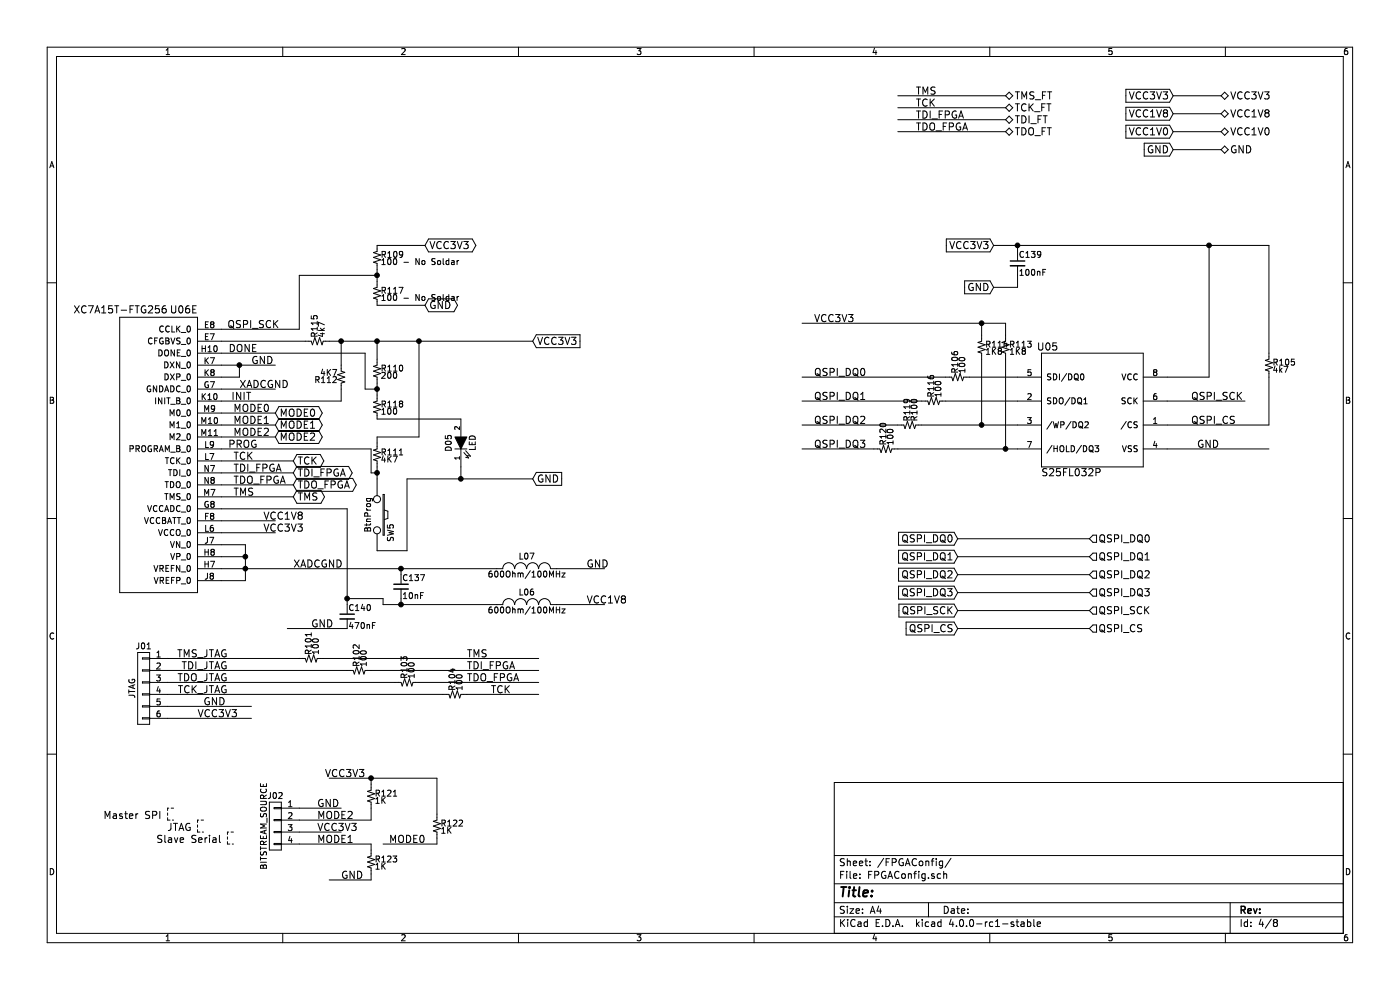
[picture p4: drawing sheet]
EESchema Schematic File Version 2
LIBS:r_small
LIBS:power
LIBS:device
LIBS:transistors
LIBS:conn
LIBS:linear
LIBS:regul
LIBS:74xx
LIBS:cmos4000
LIBS:adc-dac
LIBS:memory
LIBS:xilinx
LIBS:microcontrollers
LIBS:dsp
LIBS:microchip
LIBS:analog_switches
LIBS:motorola
LIBS:texas
LIBS:intel
LIBS:audio
LIBS:interface
LIBS:digital-audio
LIBS:philips
LIBS:display
LIBS:cypress
LIBS:siliconi
LIBS:opto
LIBS:atmel
LIBS:contrib
LIBS:XilinxArtix7
LIBS:valves
LIBS:EduCiaaXSchLibrary
LIBS:ft2232h
LIBS:EduCiaaX-cache
EELAYER 25 0
EELAYER END
$Descr A4 11693 8268
encoding utf-8
Sheet 4 8
Title ""
Date ""
Rev ""
Comp ""
Comment1 ""
Comment2 ""
Comment3 ""
Comment4 ""
$EndDescr
$Comp
L XC7A15T-FTG256 U06
U 5 1
P 1650 2650
F 0 "U06" H 1650 2710 60  0000 R CNN
F 1 "XC7A15T-FTG256" H 1400 2710 60  0000 R CNN
F 2 "" H 1650 2600 60  0000 C CNN
F 3 "" H 1650 2600 60  0000 C CNN
	5    1650 2650
	1    0    0    -1  
$EndComp
$Comp
L S25FL032P U05
U 1 1
P 9550 2950
F 0 "U05" H 8750 3000 60  0000 C CNN
F 1 "S25FL032P" H 8950 1950 60  0000 C CNN
F 2 "" H 9550 2950 60  0000 C CNN
F 3 "" H 9550 2950 60  0000 C CNN
	1    9550 2950
	1    0    0    -1  
$EndComp
Text Label 1900 2750 0    60   ~ 0
QSPI_SCK
Wire Wire Line
	9750 3350 10400 3350
Text Label 9950 3350 0    60   ~ 0
QSPI_SCK
Text GLabel 9800 800  0    60   Input ~ 0
VCC3V3
Text HLabel 10200 800  2    60   BiDi ~ 0
VCC3V3
Text HLabel 10200 950  2    60   BiDi ~ 0
VCC1V8
Text HLabel 10200 1100 2    60   BiDi ~ 0
VCC1V0
Text HLabel 10200 1250 2    60   BiDi ~ 0
GND
Text GLabel 9800 950  0    60   Input ~ 0
VCC1V8
Text GLabel 9800 1100 0    60   Input ~ 0
VCC1V0
Text GLabel 9800 1250 0    60   Input ~ 0
GND
Wire Wire Line
	10200 800  9800 800 
Wire Wire Line
	9800 950  10200 950 
Wire Wire Line
	10200 1100 9800 1100
Wire Wire Line
	9800 1250 10200 1250
Wire Wire Line
	9750 3150 10100 3150
Wire Wire Line
	10100 3150 10100 2050
Wire Wire Line
	8300 2050 10600 2050
Text GLabel 8300 2050 0    60   Input ~ 0
VCC3V3
$Comp
L C_Small C139
U 1 1
P 8500 2200
F 0 "C139" H 8510 2270 50  0000 L CNN
F 1 "100nF" H 8510 2120 50  0000 L CNN
F 2 "" H 8500 2200 60  0000 C CNN
F 3 "" H 8500 2200 60  0000 C CNN
	1    8500 2200
	1    0    0    -1  
$EndComp
Wire Wire Line
	8500 2100 8500 2050
Connection ~ 8500 2050
Wire Wire Line
	8500 2300 8500 2400
Text GLabel 8300 2400 0    60   Input ~ 0
GND
Wire Wire Line
	8500 2400 8300 2400
$Comp
L R_ R105
U 1 1
P 10600 3050
F 0 "R105" H 10630 3070 50  0000 L CNN
F 1 "4k7" H 10630 3010 50  0000 L CNN
F 2 "" H 10600 3050 60  0000 C CNN
F 3 "" H 10600 3050 60  0000 C CNN
	1    10600 3050
	1    0    0    -1  
$EndComp
Wire Wire Line
	9750 3550 10600 3550
Wire Wire Line
	10600 3550 10600 3150
Wire Wire Line
	10600 2050 10600 2950
Connection ~ 10100 2050
$Comp
L R_ R115
U 1 1
P 2650 2850
F 0 "R115" H 2680 2870 50  0000 L CNN
F 1 "4k7" H 2680 2810 50  0000 L CNN
F 2 "" H 2650 2850 60  0000 C CNN
F 3 "" H 2650 2850 60  0000 C CNN
	1    2650 2850
	0    -1   -1   0   
$EndComp
Text GLabel 4450 2850 2    60   Input ~ 0
VCC3V3
Wire Wire Line
	2550 2850 1850 2850
$Comp
L R_ R109
U 1 1
P 3150 2150
F 0 "R109" H 3180 2170 50  0000 L CNN
F 1 "100 - No Soldar" H 3180 2110 50  0000 L CNN
F 2 "" H 3150 2150 60  0000 C CNN
F 3 "" H 3150 2150 60  0000 C CNN
	1    3150 2150
	1    0    0    -1  
$EndComp
$Comp
L R_ R117
U 1 1
P 3150 2450
F 0 "R117" H 3180 2470 50  0000 L CNN
F 1 "100 - No Soldar" H 3180 2410 50  0000 L CNN
F 2 "" H 3150 2450 60  0000 C CNN
F 3 "" H 3150 2450 60  0000 C CNN
	1    3150 2450
	1    0    0    -1  
$EndComp
Wire Wire Line
	3150 2250 3150 2350
Connection ~ 3150 2300
Wire Wire Line
	2500 2750 2500 2300
Wire Wire Line
	3150 2550 3550 2550
Wire Wire Line
	3150 2050 3550 2050
Text GLabel 3550 2550 2    60   BiDi ~ 0
GND
Text GLabel 3550 2050 2    60   BiDi ~ 0
VCC3V3
$Comp
L R_ R110
U 1 1
P 3150 3100
F 0 "R110" H 3180 3120 50  0000 L CNN
F 1 "200" H 3180 3060 50  0000 L CNN
F 2 "" H 3150 3100 60  0000 C CNN
F 3 "" H 3150 3100 60  0000 C CNN
	1    3150 3100
	1    0    0    -1  
$EndComp
$Comp
L R_ R118
U 1 1
P 3150 3400
F 0 "R118" H 3180 3420 50  0000 L CNN
F 1 "100" H 3180 3360 50  0000 L CNN
F 2 "" H 3150 3400 60  0000 C CNN
F 3 "" H 3150 3400 60  0000 C CNN
	1    3150 3400
	1    0    0    -1  
$EndComp
$Comp
L R_ R111
U 1 1
P 3150 3800
F 0 "R111" H 3180 3820 50  0000 L CNN
F 1 "4K7" H 3180 3760 50  0000 L CNN
F 2 "" H 3150 3800 60  0000 C CNN
F 3 "" H 3150 3800 60  0000 C CNN
	1    3150 3800
	1    0    0    -1  
$EndComp
$Comp
L R_ R112
U 1 1
P 2850 3150
F 0 "R112" H 2880 3170 50  0000 L CNN
F 1 "4K7" H 2880 3110 50  0000 L CNN
F 2 "" H 2850 3150 60  0000 C CNN
F 3 "" H 2850 3150 60  0000 C CNN
	1    2850 3150
	-1   0    0    1   
$EndComp
Wire Wire Line
	2750 2850 4450 2850
Wire Wire Line
	3150 3000 3150 2850
Connection ~ 3150 2850
Wire Wire Line
	3150 3200 3150 3300
Wire Wire Line
	3150 3500 3850 3500
Wire Wire Line
	1850 2950 3050 2950
Wire Wire Line
	3050 2950 3050 3250
Wire Wire Line
	3050 3250 3150 3250
Connection ~ 3150 3250
Text GLabel 4450 4000 2    60   Input ~ 0
GND
Wire Wire Line
	3400 4000 4450 4000
Wire Wire Line
	3850 4000 3850 3900
$Comp
L SW_PUSH SW5
U 1 1
P 3150 4300
F 0 "SW5" H 3300 4410 50  0000 C CNN
F 1 "BtnProg" H 3150 4220 50  0000 C CNN
F 2 "" H 3150 4300 60  0000 C CNN
F 3 "" H 3150 4300 60  0000 C CNN
	1    3150 4300
	0    1    1    0   
$EndComp
Wire Wire Line
	3500 2850 3500 3650
Wire Wire Line
	3500 3650 3150 3650
Wire Wire Line
	3150 3650 3150 3700
Connection ~ 3500 2850
Wire Wire Line
	3150 3900 3150 4000
Wire Wire Line
	3150 4600 3400 4600
Wire Wire Line
	3400 4600 3400 4000
Connection ~ 3850 4000
Wire Wire Line
	1850 3750 3100 3750
Wire Wire Line
	3100 3750 3100 3950
Wire Wire Line
	3100 3950 3150 3950
Connection ~ 3150 3950
Wire Wire Line
	1850 3350 2850 3350
Wire Wire Line
	2850 3350 2850 3250
Wire Wire Line
	2850 3050 2850 2850
Connection ~ 2850 2850
Text Label 2150 2950 2    60   ~ 0
DONE
Text Label 2100 3350 2    60   ~ 0
INIT
Text Label 2150 3750 2    60   ~ 0
PROG
Wire Wire Line
	1850 2750 2500 2750
Wire Wire Line
	2500 2300 3150 2300
Wire Wire Line
	1850 3450 2300 3450
Text Label 1950 3450 0    60   ~ 0
MODE0
$Comp
L CONN_01X04 J02
U 1 1
P 2300 6900
F 0 "J02" H 2300 7150 50  0000 C CNN
F 1 "BITSTREAM_SOURCE" V 2400 6900 50  0000 C CNN
F 2 "" H 2300 6900 60  0000 C CNN
F 3 "" H 2300 6900 60  0000 C CNN
	1    2300 6900
	-1   0    0    -1  
$EndComp
Wire Notes Line
	1450 6750 1400 6750
Wire Notes Line
	1400 6750 1400 6850
Wire Notes Line
	1400 6850 1450 6850
Wire Notes Line
	1700 6850 1650 6850
Wire Notes Line
	1650 6850 1650 6950
Wire Notes Line
	1650 6950 1700 6950
Wire Notes Line
	1950 6950 1900 6950
Wire Notes Line
	1900 6950 1900 7050
Wire Notes Line
	1900 7050 1950 7050
Text Notes 1350 6850 2    60   ~ 0
Master SPI
Text Notes 1600 6950 2    60   ~ 0
JTAG
Text Notes 1850 7050 2    60   ~ 0
Slave Serial
Wire Wire Line
	2500 6750 2850 6750
Wire Wire Line
	2500 6950 2850 6950
Wire Wire Line
	2500 6850 3100 6850
Wire Wire Line
	3100 6850 3100 6750
Wire Wire Line
	2500 7050 3100 7050
Wire Wire Line
	3100 7050 3100 7100
$Comp
L R_ R121
U 1 1
P 3100 6650
F 0 "R121" H 3130 6670 50  0000 L CNN
F 1 "1K" H 3130 6610 50  0000 L CNN
F 2 "" H 3100 6650 60  0000 C CNN
F 3 "" H 3100 6650 60  0000 C CNN
	1    3100 6650
	1    0    0    -1  
$EndComp
$Comp
L R_ R123
U 1 1
P 3100 7200
F 0 "R123" H 3130 7220 50  0000 L CNN
F 1 "1K" H 3130 7160 50  0000 L CNN
F 2 "" H 3100 7200 60  0000 C CNN
F 3 "" H 3100 7200 60  0000 C CNN
	1    3100 7200
	1    0    0    -1  
$EndComp
$Comp
L R_ R122
U 1 1
P 3650 6900
F 0 "R122" H 3680 6920 50  0000 L CNN
F 1 "1K" H 3680 6860 50  0000 L CNN
F 2 "" H 3650 6900 60  0000 C CNN
F 3 "" H 3650 6900 60  0000 C CNN
	1    3650 6900
	1    0    0    -1  
$EndComp
Wire Wire Line
	3100 7300 3100 7350
Wire Wire Line
	3100 7350 2750 7350
Wire Wire Line
	3100 6550 3100 6500
Wire Wire Line
	2750 6500 3650 6500
Wire Wire Line
	3650 6500 3650 6800
Connection ~ 3100 6500
Text Notes 3050 6500 2    60   ~ 0
VCC3V3
$Comp
L CONN_01X06 J01
U 1 1
P 1200 5750
F 0 "J01" H 1200 6100 50  0000 C CNN
F 1 "JTAG" V 1300 5750 50  0000 C CNN
F 2 "" H 1200 5750 60  0000 C CNN
F 3 "" H 1200 5750 60  0000 C CNN
	1    1200 5750
	-1   0    0    -1  
$EndComp
Wire Wire Line
	1400 5500 2500 5500
Wire Wire Line
	1400 5600 2900 5600
Wire Wire Line
	1400 5700 3300 5700
Wire Wire Line
	1400 5800 3700 5800
Wire Wire Line
	1400 5900 2100 5900
Wire Wire Line
	1400 6000 2100 6000
Text Notes 1900 5500 2    60   ~ 0
TMS_JTAG
Text Notes 1900 5600 2    60   ~ 0
TDI_JTAG
Text Notes 1900 5700 2    60   ~ 0
TDO_JTAG
Text Notes 1900 5800 2    60   ~ 0
TCK_JTAG
$Comp
L R_ R101
U 1 1
P 2600 5500
F 0 "R101" H 2630 5520 50  0000 L CNN
F 1 "100" H 2630 5460 50  0000 L CNN
F 2 "" H 2600 5500 60  0000 C CNN
F 3 "" H 2600 5500 60  0000 C CNN
	1    2600 5500
	0    -1   -1   0   
$EndComp
$Comp
L R_ R102
U 1 1
P 3000 5600
F 0 "R102" H 3030 5620 50  0000 L CNN
F 1 "100" H 3030 5560 50  0000 L CNN
F 2 "" H 3000 5600 60  0000 C CNN
F 3 "" H 3000 5600 60  0000 C CNN
	1    3000 5600
	0    -1   -1   0   
$EndComp
$Comp
L R_ R103
U 1 1
P 3400 5700
F 0 "R103" H 3430 5720 50  0000 L CNN
F 1 "100" H 3430 5660 50  0000 L CNN
F 2 "" H 3400 5700 60  0000 C CNN
F 3 "" H 3400 5700 60  0000 C CNN
	1    3400 5700
	0    -1   -1   0   
$EndComp
$Comp
L R_ R104
U 1 1
P 3800 5800
F 0 "R104" H 3830 5820 50  0000 L CNN
F 1 "100" H 3830 5760 50  0000 L CNN
F 2 "" H 3800 5800 60  0000 C CNN
F 3 "" H 3800 5800 60  0000 C CNN
	1    3800 5800
	0    -1   -1   0   
$EndComp
Wire Wire Line
	3900 5800 4500 5800
Wire Wire Line
	3500 5700 4500 5700
Wire Wire Line
	3100 5600 4500 5600
Wire Wire Line
	2700 5500 4500 5500
Wire Wire Line
	1850 3050 2300 3050
Wire Wire Line
	1850 3150 2000 3150
Wire Wire Line
	2000 3150 2000 3050
Connection ~ 2000 3050
Text Notes 2100 3050 0    60   ~ 0
GND
Wire Wire Line
	1850 4550 2050 4550
Wire Wire Line
	2050 4550 2050 4850
Connection ~ 2050 4750
Wire Wire Line
	1850 4650 2050 4650
Connection ~ 2050 4650
Wire Wire Line
	2050 4850 1850 4850
Wire Wire Line
	1850 3850 2450 3850
Wire Wire Line
	1850 3950 2450 3950
Wire Wire Line
	1850 4050 2450 4050
Wire Wire Line
	1850 4150 2450 4150
Text Notes 1950 3850 0    60   ~ 0
TCK
Text Notes 1950 3950 0    60   ~ 0
TDI_FPGA
Text Notes 1950 4050 0    60   ~ 0
TDO_FPGA
Text Notes 1950 4150 0    60   ~ 0
TMS
Wire Wire Line
	1850 3250 2300 3250
$Comp
L INDUCTOR_SMALL L07
U 1 1
P 4400 4750
F 0 "L07" H 4400 4850 50  0000 C CNN
F 1 "600Ohm/100MHz" H 4400 4700 50  0000 C CNN
F 2 "" H 4400 4750 60  0000 C CNN
F 3 "" H 4400 4750 60  0000 C CNN
	1    4400 4750
	1    0    0    -1  
$EndComp
Wire Wire Line
	4650 4750 5050 4750
$Comp
L INDUCTOR_SMALL L06
U 1 1
P 4400 5050
F 0 "L06" H 4400 5150 50  0000 C CNN
F 1 "600Ohm/100MHz" H 4400 5000 50  0000 C CNN
F 2 "" H 4400 5050 60  0000 C CNN
F 3 "" H 4400 5050 60  0000 C CNN
	1    4400 5050
	1    0    0    -1  
$EndComp
Wire Wire Line
	1850 4250 2900 4250
Wire Wire Line
	2900 4250 2900 5050
Wire Wire Line
	4650 5050 5050 5050
$Comp
L C_Small C137
U 1 1
P 3350 4900
F 0 "C137" H 3360 4970 50  0000 L CNN
F 1 "10nF" H 3360 4820 50  0000 L CNN
F 2 "" H 3350 4900 60  0000 C CNN
F 3 "" H 3350 4900 60  0000 C CNN
	1    3350 4900
	1    0    0    -1  
$EndComp
$Comp
L C_Small C140
U 1 1
P 2900 5150
F 0 "C140" H 2910 5220 50  0000 L CNN
F 1 "470nF" H 2910 5070 50  0000 L CNN
F 2 "" H 2900 5150 60  0000 C CNN
F 3 "" H 2900 5150 60  0000 C CNN
	1    2900 5150
	1    0    0    -1  
$EndComp
Connection ~ 2900 5000
Wire Wire Line
	2900 5250 2400 5250
Wire Wire Line
	1850 4750 4150 4750
Wire Wire Line
	3350 4800 3350 4750
Connection ~ 3350 4750
Wire Wire Line
	2900 5000 3200 5000
Wire Wire Line
	3200 5000 3200 5050
Wire Wire Line
	3200 5050 4150 5050
Wire Wire Line
	3350 5000 3350 5050
Connection ~ 3350 5050
Wire Wire Line
	1850 4350 2300 4350
Wire Wire Line
	1850 4450 2300 4450
Text GLabel 2300 3450 2    60   BiDi ~ 0
MODE0
Text GLabel 2300 3550 2    60   BiDi ~ 0
MODE1
Text GLabel 2300 3650 2    60   BiDi ~ 0
MODE2
Text Label 2850 7350 0    60   ~ 0
GND
Wire Wire Line
	3650 7000 3650 7050
Wire Wire Line
	3650 7050 3200 7050
Text Label 3250 7050 0    60   ~ 0
MODE0
Text Label 1700 5900 0    60   ~ 0
GND
Text Label 1650 6000 0    60   ~ 0
VCC3V3
Text GLabel 2450 3850 2    60   BiDi ~ 0
TCK
Text GLabel 2450 3950 2    60   BiDi ~ 0
TDI_FPGA
Text GLabel 2450 4050 2    60   BiDi ~ 0
TDO_FPGA
Text GLabel 2450 4150 2    60   BiDi ~ 0
TMS
Text Label 3900 5500 0    60   ~ 0
TMS
Text Label 3900 5600 0    60   ~ 0
TDI_FPGA
Text Label 3900 5700 0    60   ~ 0
TDO_FPGA
Text Label 4100 5800 0    60   ~ 0
TCK
Text Label 2600 5250 0    60   ~ 0
GND
Text Label 4900 5050 0    60   ~ 0
VCC1V8
Text Label 4900 4750 0    60   ~ 0
GND
Text Label 2000 3250 0    60   ~ 0
XADCGND
Text Label 1950 3550 0    60   ~ 0
MODE1
Text Label 1950 3650 0    60   ~ 0
MODE2
Wire Wire Line
	2300 3550 1850 3550
Wire Wire Line
	1850 3650 2300 3650
Text Label 2650 6750 0    60   ~ 0
GND
Text Label 2650 6950 0    60   ~ 0
VCC3V3
Text Label 2650 6850 0    60   ~ 0
MODE2
Text Label 2650 7050 0    60   ~ 0
MODE1
Text Label 2450 4750 0    60   ~ 0
XADCGND
Text Label 2200 4350 0    60   ~ 0
VCC1V8
Text Label 2200 4450 0    60   ~ 0
VCC3V3
Wire Wire Line
	9750 3750 10600 3750
Text Label 10000 3750 0    60   ~ 0
GND
Wire Wire Line
	8100 3150 8500 3150
$Comp
L R_ R106
U 1 1
P 8000 3150
F 0 "R106" H 8030 3170 50  0000 L CNN
F 1 "100" H 8030 3110 50  0000 L CNN
F 2 "" H 8000 3150 60  0000 C CNN
F 3 "" H 8000 3150 60  0000 C CNN
	1    8000 3150
	0    -1   -1   0   
$EndComp
Wire Wire Line
	7900 3350 8500 3350
Wire Wire Line
	7700 3550 8500 3550
Wire Wire Line
	7500 3750 8500 3750
$Comp
L R_ R116
U 1 1
P 7800 3350
F 0 "R116" H 7830 3370 50  0000 L CNN
F 1 "100" H 7830 3310 50  0000 L CNN
F 2 "" H 7800 3350 60  0000 C CNN
F 3 "" H 7800 3350 60  0000 C CNN
	1    7800 3350
	0    -1   -1   0   
$EndComp
$Comp
L R_ R119
U 1 1
P 7600 3550
F 0 "R119" H 7630 3570 50  0000 L CNN
F 1 "R100" H 7630 3510 50  0000 L CNN
F 2 "" H 7600 3550 60  0000 C CNN
F 3 "" H 7600 3550 60  0000 C CNN
	1    7600 3550
	0    -1   -1   0   
$EndComp
$Comp
L R_ R120
U 1 1
P 7400 3750
F 0 "R120" H 7430 3770 50  0000 L CNN
F 1 "100" H 7430 3710 50  0000 L CNN
F 2 "" H 7400 3750 60  0000 C CNN
F 3 "" H 7400 3750 60  0000 C CNN
	1    7400 3750
	0    -1   -1   0   
$EndComp
Wire Wire Line
	7300 3750 6700 3750
Wire Wire Line
	7500 3550 6700 3550
Wire Wire Line
	7700 3350 6700 3350
Wire Wire Line
	7900 3150 6700 3150
Text Label 6800 3150 0    60   ~ 0
QSPI_DQ0
Text Label 6800 3350 0    60   ~ 0
QSPI_DQ1
Text Label 6800 3550 0    60   ~ 0
QSPI_DQ2
Text Label 6800 3750 0    60   ~ 0
QSPI_DQ3
Text Label 9950 3550 0    60   ~ 0
QSPI_CS
Text HLabel 9100 4500 2    60   Input ~ 0
QSPI_DQ0
Text HLabel 9100 4650 2    60   Input ~ 0
QSPI_DQ1
Text HLabel 9100 4800 2    60   Input ~ 0
QSPI_DQ2
Text HLabel 9100 4950 2    60   Input ~ 0
QSPI_DQ3
Text HLabel 9100 5100 2    60   Input ~ 0
QSPI_SCK
Text HLabel 9100 5250 2    60   Input ~ 0
QSPI_CS
Wire Wire Line
	9100 4500 8000 4500
Wire Wire Line
	9100 4650 8000 4650
Wire Wire Line
	9100 4800 8000 4800
Wire Wire Line
	9100 4950 8000 4950
Wire Wire Line
	9100 5100 8000 5100
Wire Wire Line
	9100 5250 8000 5250
Text GLabel 8000 4500 0    60   Input ~ 0
QSPI_DQ0
Text GLabel 8000 4650 0    60   Input ~ 0
QSPI_DQ1
Text GLabel 8000 4800 0    60   Input ~ 0
QSPI_DQ2
Text GLabel 8000 4950 0    60   Input ~ 0
QSPI_DQ3
Text GLabel 8000 5100 0    60   Input ~ 0
QSPI_SCK
Text GLabel 8000 5250 0    60   Input ~ 0
QSPI_CS
$Comp
L LED D05
U 1 1
P 3850 3700
F 0 "D05" H 3850 3800 50  0000 C CNN
F 1 "LED" H 3850 3600 50  0000 C CNN
F 2 "" H 3850 3700 60  0000 C CNN
F 3 "" H 3850 3700 60  0000 C CNN
	1    3850 3700
	0    -1   -1   0   
$EndComp
$Comp
L R_ R114
U 1 1
P 8200 2900
F 0 "R114" H 8230 2920 50  0000 L CNN
F 1 "1K8" H 8230 2860 50  0000 L CNN
F 2 "" H 8200 2900 60  0000 C CNN
F 3 "" H 8200 2900 60  0000 C CNN
	1    8200 2900
	1    0    0    -1  
$EndComp
$Comp
L R_ R113
U 1 1
P 8400 2900
F 0 "R113" H 8430 2920 50  0000 L CNN
F 1 "1K8" H 8430 2860 50  0000 L CNN
F 2 "" H 8400 2900 60  0000 C CNN
F 3 "" H 8400 2900 60  0000 C CNN
	1    8400 2900
	1    0    0    -1  
$EndComp
Wire Wire Line
	8400 3000 8400 3750
Connection ~ 8400 3750
Wire Wire Line
	8200 3000 8200 3550
Connection ~ 8200 3550
Wire Wire Line
	8400 2800 8400 2700
Wire Wire Line
	8400 2700 6700 2700
Wire Wire Line
	8200 2800 8200 2700
Connection ~ 8200 2700
Text Label 6800 2700 0    60   ~ 0
VCC3V3
Text HLabel 8400 800  2    60   BiDi ~ 0
TMS_FT
Text HLabel 8400 900  2    60   BiDi ~ 0
TCK_FT
Text HLabel 8400 1000 2    60   BiDi ~ 0
TDI_FT
Text HLabel 8400 1100 2    60   BiDi ~ 0
TDO_FT
Wire Wire Line
	8400 800  7500 800 
Wire Wire Line
	8400 900  7500 900 
Wire Wire Line
	8400 1000 7500 1000
Wire Wire Line
	8400 1100 7500 1100
Text Label 7650 800  0    60   ~ 0
TMS
Text Label 7650 900  0    60   ~ 0
TCK
Text Label 7650 1000 0    60   ~ 0
TDI_FPGA
Text Label 7650 1100 0    60   ~ 0
TDO_FPGA
$EndSCHEMATC
